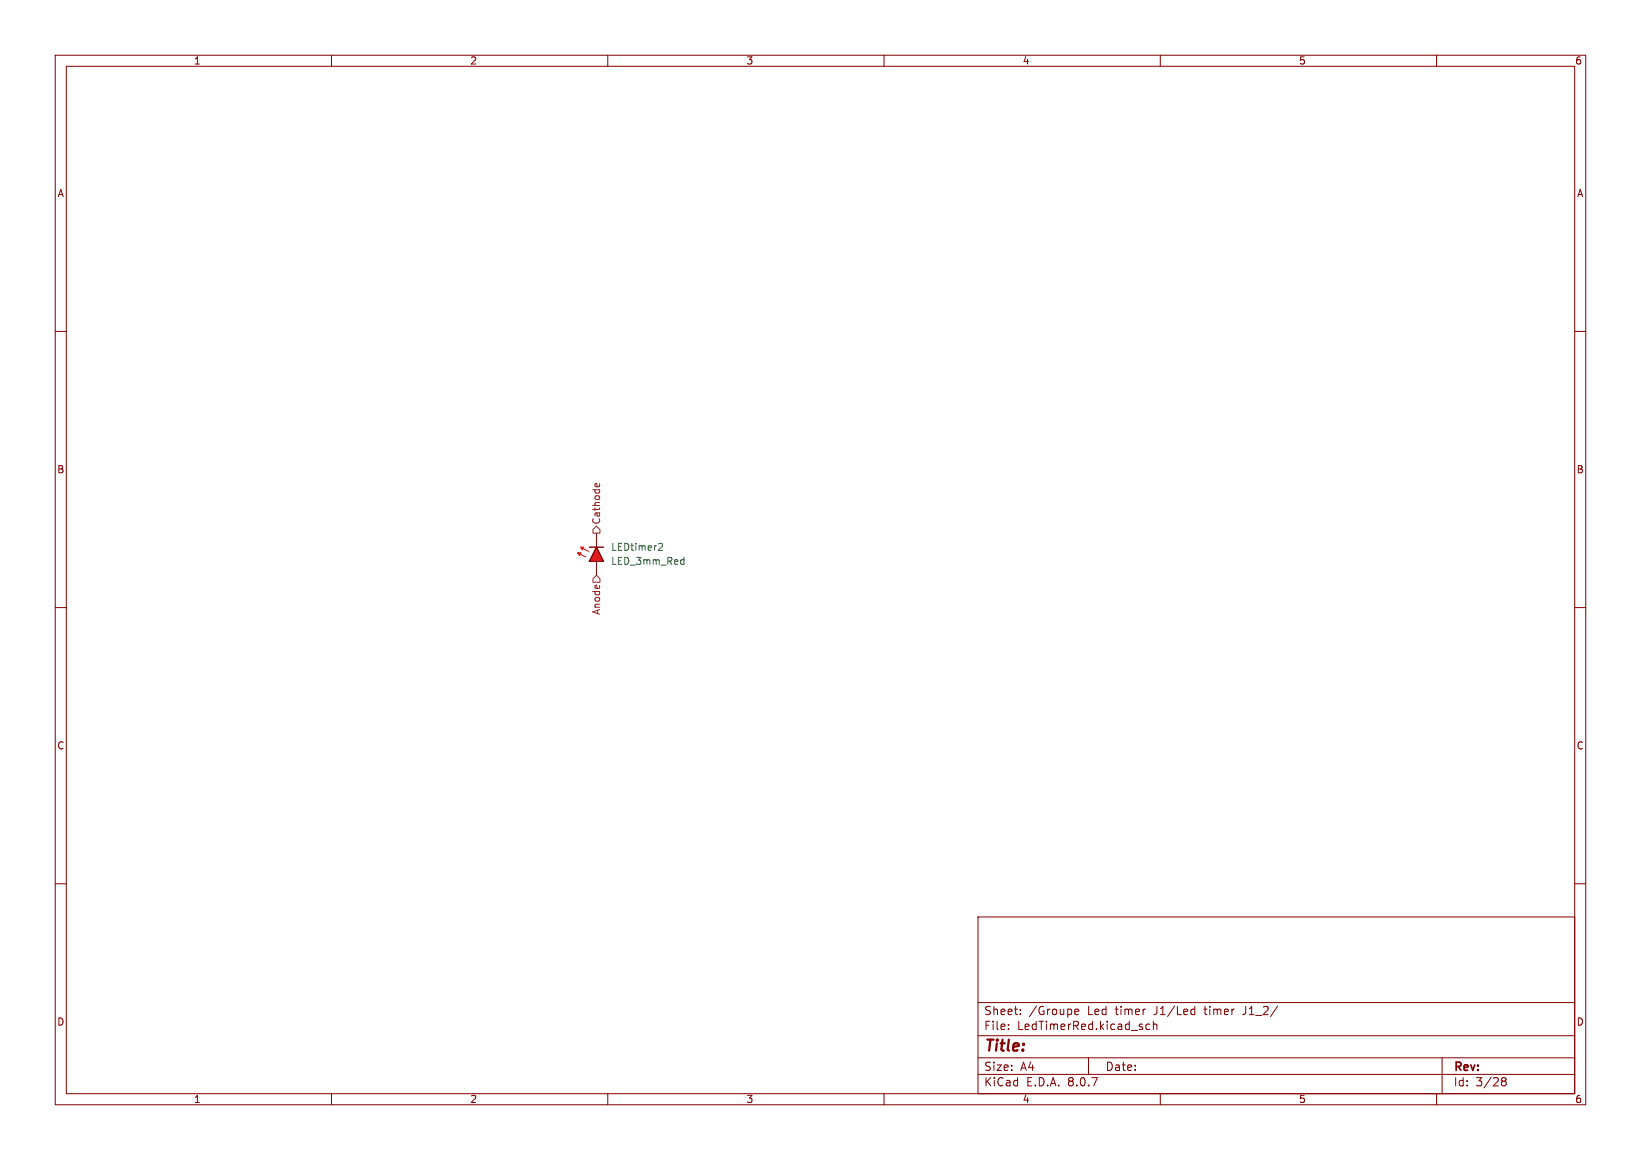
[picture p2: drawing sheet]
<svg xmlns="http://www.w3.org/2000/svg" width="297mm" height="210mm" viewBox="0 0 297 210" stroke-linecap="round" stroke-linejoin="round" font-family="sans-serif">
<g fill="none" stroke="#840000" stroke-width=".18">
<path d="M10 10h277v190h-277zM12 12h273v186h-273zM60 10v2M110 10v2M160 10v2M210 10v2M260 10v2M10 60h2M285 60h2M10 110h2M285 110h2M10 160h2"/>
<path d="M177 166h108v32h-108zM285 160h2M60 198v2M110 198v2M160 198v2M177 194.5h108M177 191.5h108M177 187.5h108M177 181.5h108M182.5 186.3v.1M182.5 185.5v.1M184.7 183.6v.1"/>
<path d="M184.7 182.8v.1M194.5 183.2l.7-.1v-.3l-.5-.1-.2 .2 .1 .7h.6M197 191.5v3M208.1 185.5l-.4-.1-.3 .3v.4l.1 .2h.6M208.7 185.5l.3-.1 .3 .1 .1 .9M208.7 184.9v1.5M210 198v2M215.8 182.7l.4 .1M216.2 183.6l-.4 .1M216.2 182.2v1.5M260 198v2M261 191.5v6.5"/>
<path d="M271.7 195.5l.3 .2M271.7 195.4l.3-.3 .5 .1 .1 .3-.3 .2M272 195.7h.3M272 195.7l-.3 .3M272.3 195.7l.3 .3-.1 .5-.5 .1-.3-.3"/>
</g>
<path d="M107.9 99.1l1.3 2.5h-2.5z" fill="#f01e1e"/>
<path d="M105 99.1l1.6 .7M104.5 100.1l1.5 .7" fill="none" stroke="#f01e1e" stroke-width=".18"/>
<path d="M106.7 99.1h2.5M107.9 99.1l1.3 2.5h-2.5z" fill="none" stroke="#840000" stroke-width=".25"/>
<g fill="#f01e1e" stroke="#f01e1e" stroke-width=".18">
<path d="M104.5 100.1h.7l-.3 .5z"/>
<path d="M105 99.1h.7l-.3 .5z"/>
</g>
<path d="M107.9 96.5v2.6M107.9 101.6v2.5" fill="none" stroke="#840000" stroke-width=".18"/>
<path d="M119.4 98.4h.4l.1 .3-.8 .9h.8M123.4 101.3l.4 .1M123.8 100.9v1.3M123.8 102.1l-.4 .1" fill="none" stroke="#006464" stroke-width=".18"/>
<path d="M107.7 87.9v-.3l.3-.1 .1 .6M107.9 95.3l.7 .6v.6h-1.3v-.6zM108.5 87.6v.3M107.9 104.1l.7 .7v.6h-1.3v-.6z" fill="none" stroke="#725600" stroke-width=".18"/>
<text font-size="2.8" fill="#840000" x="178" y="190.9">Title:</text>
<g font-size="2.1" fill="#840000">
<text x="178" y="184">Sheet:</text>
<text x="186.2" y="184">/Groupe</text>
<text x="196.9" y="184">Led</text>
<text x="202" y="184">timer</text>
<text x="209.1" y="184">J1/Led</text>
<text x="218.4" y="184">timer</text>
<text x="225.5" y="184">J1_2/</text>
<text x="178" y="186.7">File:</text>
<text x="184.1" y="186.7">LedTimerRed.kicad_sch</text>
<text x="178" y="196.9">KiCad</text>
<text x="178" y="194.1">Size:</text>
<text x="184.7" y="194.1">A4</text>
<text x="185.7" y="196.9">E.D.A.</text>
<text x="193.3" y="196.9">8.0.7</text>
<text x="200" y="194.1">Date:</text>
<text x="263" y="194.3">Rev:</text>
<text x="263" y="196.9">Id:</text>
<text x="267.1" y="196.9">3/28</text>
</g>
<g font-size="1.8" fill="#840000">
<text x="35" y="11.9">1</text>
<text x="85" y="11.9">2</text>
<text x="135" y="11.9">3</text>
<text x="185" y="11.9">4</text>
<text x="235" y="11.9">5</text>
<text x="285" y="11.9">6</text>
<text x="10.3" y="35.9">A</text>
<text x="285.3" y="35.9">A</text>
<text x="10.3" y="85.9">B</text>
<text x="285.3" y="85.9">B</text>
<text x="10.3" y="135.9">C</text>
<text x="285.3" y="135.9">C</text>
<text x="10.3" y="185.9">D</text>
<text x="285.3" y="185.9">D</text>
<text x="35" y="199.9">1</text>
<text x="85" y="199.9">2</text>
<text x="135" y="199.9">3</text>
<text x="185" y="199.9">4</text>
<text x="235" y="199.9">5</text>
<text x="285" y="199.9">6</text>
</g>
<g font-size="1.8" fill="#725600">
<text x="108.8" y="95.1" transform="rotate(-90 108.8 95.1)">Cathode</text>
<text x="108.8" y="111.4" transform="rotate(-90 108.8 111.4)">Anode</text>
</g>
<g font-size="1.8" fill="#006464">
<text x="110.5" y="99.9">LEDtimer2</text>
<text x="110.5" y="102.5">LED_3mm_Red</text>
</g>
</svg>
